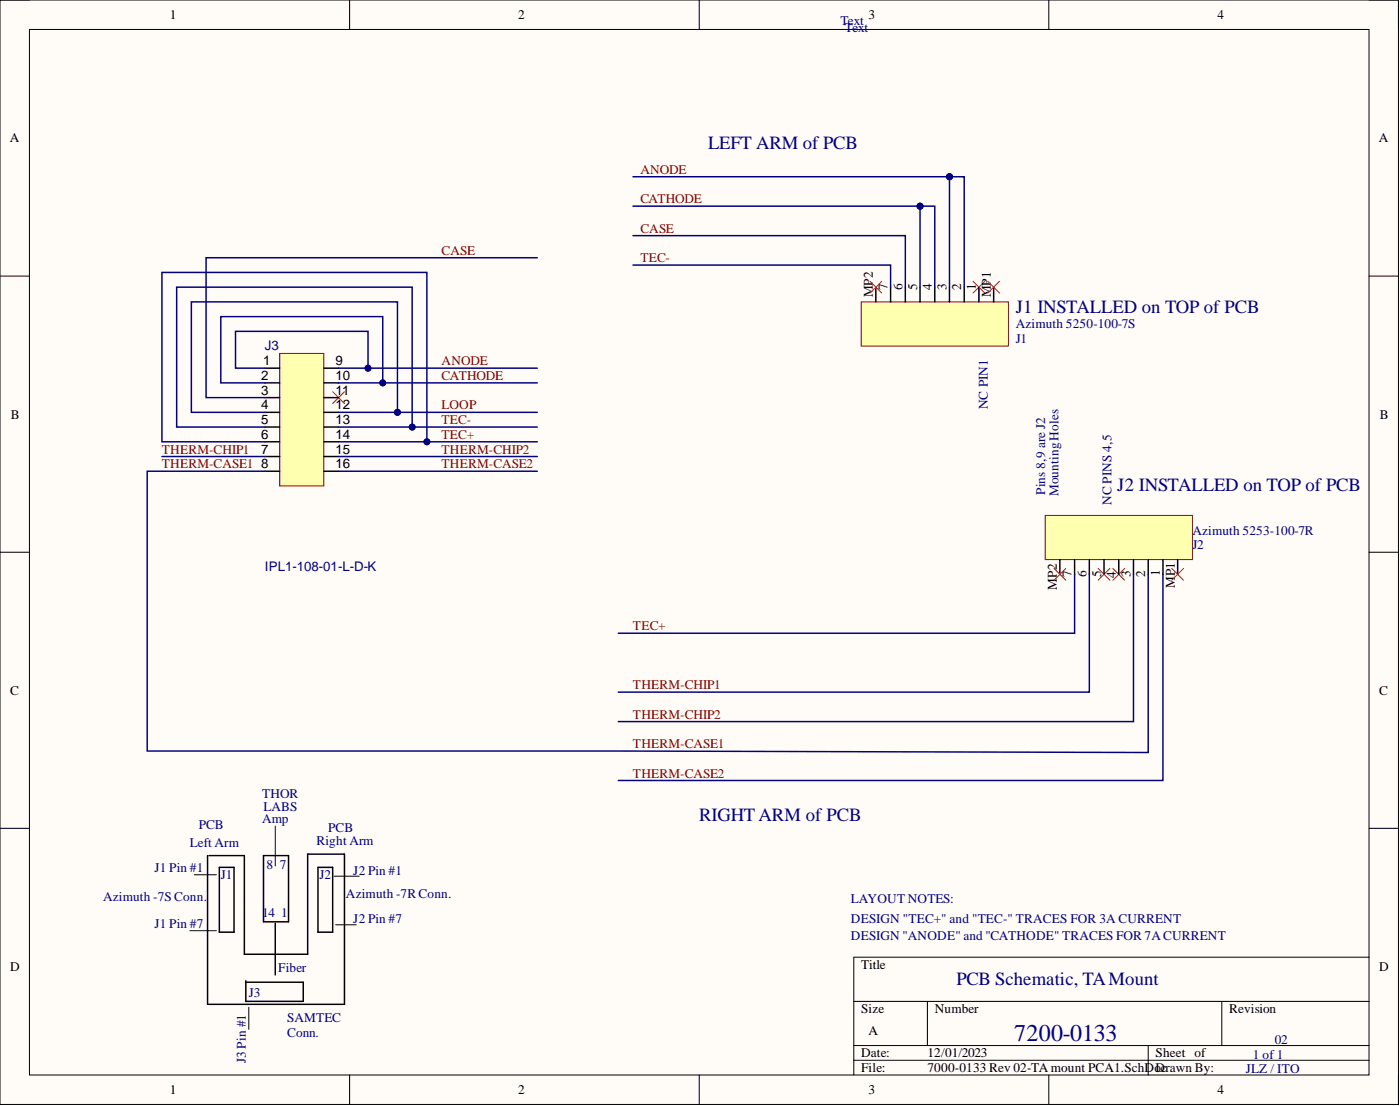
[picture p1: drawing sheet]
<svg xmlns="http://www.w3.org/2000/svg" width="241mm" height="190mm" viewBox="0 0 241 190" stroke-linecap="round" stroke-linejoin="round" font-family="sans-serif">
<path d="M0 0h241v190.2h-241z" fill-rule="evenodd" fill="#fffcf8"/>
<path d="M0 0h241v190.2h-241z" fill="none" stroke="#000" stroke-width=".17"/>
<path d="M5.1 5.1h230.9v180.1h-230.9z" fill-rule="evenodd" fill="#fffcf8"/>
<g fill="none" stroke="#000" stroke-width=".17">
<path d="M0 0h5.1M5.1 5.1h230.9v180.1h-230.9zM60.3 0v5.1M120.5 0v5.1M180.8 0v5.1M236 0h5v5.1M0 47.6h5.1M236 47.6h5M0 95.1h5.1M236 95.1h5M0 142.7h5.1M33.5 150.7h3.8"/>
<path d="M47.4 142.3v6.8M57.6 150.9h4.3M57.8 159.3h3.6M236 142.7h5M32.7 160.3h4.6M42.9 173.5v3.8M147.2 172.5h88.8M159.8 172.5v7.6M210.6 172.5v7.6M236 164.9h-88.8v20.3M60.3 185.2v5M120.5 185.2v5"/>
<path d="M147.2 180.1h88.8M147.2 182.6h88.8M180.8 185.2v5M197.9 180.1v5.1M241 185.2v5"/>
</g>
<path d="M167.7 48.4l2 2.1M169.7 48.4l-2 2.1M57.3 67.5l2.1 2M59.4 67.5l-2.1 2M189.3 97.9l2 2M191.3 97.9l-2 2M191.8 97.9l2 2M193.8 97.9l-2 2" fill="none" stroke="#f00" stroke-width=".17"/>
<path d="M35.8 147.4v25.6h23.6v-25.9h-6.4v17.3h-10.9v-17h-6.1M37.8 149.4h2.5v11.2h-2.5zM45.4 147.4h4.3v11.4h-4.3zM47.4 159v8.9M54.8 149.4h2.5v11.2h-2.5zM42.4 168.9v3.6h9.9v-3.3h-9.9" fill="none" stroke="#000" stroke-width=".25"/>
<path d="M148.4 52h25.4v7.6h-25.4z" fill-rule="evenodd" fill="#ffffb0"/>
<path d="M148.4 52h25.4v7.6h-25.4z" fill="none" stroke="#800000" stroke-width=".17"/>
<path d="M151 49.5v2.5M153.5 49.5v2.5M156 49.5v2.5M158.6 49.5v2.5M161.1 49.5v2.5M163.6 49.5v2.5M166.2 49.5v2.5M168.7 49.5v2.5M171.3 49.5v2.5" fill="none" stroke="#000" stroke-width=".25"/>
<path d="M180.1 88.8h25.4v7.6h-25.4z" fill-rule="evenodd" fill="#ffffb0"/>
<path d="M180.1 88.8h25.4v7.6h-25.4z" fill="none" stroke="#800000" stroke-width=".17"/>
<path d="M182.7 96.4v2.5M185.2 96.4v2.5M187.8 96.4v2.5M190.3 96.4v2.5M192.8 96.4v2.5M195.4 96.4v2.5M197.9 96.4v2.5M200.4 96.4v2.5M203 96.4v2.5" fill="none" stroke="#000" stroke-width=".25"/>
<path d="M48.2 60.9h7.6v22.8h-7.6z" fill-rule="evenodd" fill="#ffffb0"/>
<path d="M48.2 60.9h7.6v22.8h-7.6z" fill="none" stroke="#800000" stroke-width=".17"/>
<g fill="none" stroke="#000" stroke-width=".25">
<path d="M45.7 63.4h2.5M45.7 65.9h2.5M45.7 68.5h2.5M45.7 71h2.5M45.7 73.6h2.5M45.7 76.1h2.5M45.7 78.6h2.5M55.8 63.4h2.6M55.8 65.9h2.6M55.8 68.5h2.6M55.8 71h2.6M55.8 73.6h2.6"/>
<path d="M55.8 76.1h2.6M55.8 78.6h2.6M45.7 81.2h2.5M55.8 81.2h2.6"/>
</g>
<path d="M163.6 30.4v19.1" fill="none" stroke="#000080" stroke-width=".25"/>
<circle cx="163.6" cy="30.4" r=".51" fill="#000080"/>
<circle cx="163.6" cy="30.4" r=".51" fill="none" stroke="#000080" stroke-width=".17"/>
<path d="M158.6 35.5v14" fill="none" stroke="#000080" stroke-width=".25"/>
<circle cx="158.6" cy="35.5" r=".51" fill="#000080"/>
<circle cx="158.6" cy="35.5" r=".51" fill="none" stroke="#000080" stroke-width=".17"/>
<path d="M158.6 35.5h2.5v14M203 98.7v.2" fill="none" stroke="#000080" stroke-width=".25"/>
<circle cx="158.6" cy="35.5" r=".51" fill="#000080"/>
<circle cx="158.6" cy="35.5" r=".51" fill="none" stroke="#000080" stroke-width=".17"/>
<path d="M45.7 71h-12.7v-19h35.5v19h-10.1" fill="none" stroke="#000080" stroke-width=".25"/>
<circle cx="68.5" cy="71" r=".51" fill="#000080"/>
<circle cx="68.5" cy="71" r=".51" fill="none" stroke="#000080" stroke-width=".17"/>
<path d="M45.7 63.4h-5.1v-6.3h22.8v6.3h-5" fill="none" stroke="#000080" stroke-width=".25"/>
<circle cx="63.4" cy="63.4" r=".51" fill="#000080"/>
<circle cx="63.4" cy="63.4" r=".51" fill="none" stroke="#000080" stroke-width=".17"/>
<path d="M163.6 30.4h2.6v19.1" fill="none" stroke="#000080" stroke-width=".25"/>
<circle cx="163.6" cy="30.4" r=".51" fill="#000080"/>
<circle cx="163.6" cy="30.4" r=".51" fill="none" stroke="#000080" stroke-width=".17"/>
<path d="M109.1 35.5h49.5" fill="none" stroke="#000080" stroke-width=".25"/>
<circle cx="158.6" cy="35.5" r=".51" fill="#000080"/>
<circle cx="158.6" cy="35.5" r=".51" fill="none" stroke="#000080" stroke-width=".17"/>
<path d="M45.7 65.9h-7.6v-11.4h27.9v11.4h-7.6" fill="none" stroke="#000080" stroke-width=".25"/>
<circle cx="66" cy="65.9" r=".51" fill="#000080"/>
<circle cx="66" cy="65.9" r=".51" fill="none" stroke="#000080" stroke-width=".17"/>
<path d="M109.1 30.4h54.5M109.1 45.7h44.4v3.8" fill="none" stroke="#000080" stroke-width=".25"/>
<circle cx="163.6" cy="30.4" r=".51" fill="#000080"/>
<circle cx="163.6" cy="30.4" r=".51" fill="none" stroke="#000080" stroke-width=".17"/>
<path d="M45.7 73.6h-15.3v-24.1h40.6v24.1h-12.6M185.2 98.9v10.2h-78.6" fill="none" stroke="#000080" stroke-width=".25"/>
<circle cx="71" cy="73.6" r=".51" fill="#000080"/>
<circle cx="71" cy="73.6" r=".51" fill="none" stroke="#000080" stroke-width=".17"/>
<path d="M45.7 76.1h-17.8v-29.2h45.7v29.2h-15.2" fill="none" stroke="#000080" stroke-width=".25"/>
<circle cx="73.6" cy="76.1" r=".51" fill="#000080"/>
<circle cx="73.6" cy="76.1" r=".51" fill="none" stroke="#000080" stroke-width=".17"/>
<path d="M27.9 78.6h17.8M58.4 78.6h34.2M73.6 76.1h19M58.4 81.2h34.2M187.8 98.9v20.3h-81.2M195.4 98.9v25.4h-88.8M200.4 98.9v35.5h-93.8" fill="none" stroke="#000080" stroke-width=".25"/>
<circle cx="73.6" cy="76.1" r=".51" fill="#000080"/>
<circle cx="73.6" cy="76.1" r=".51" fill="none" stroke="#000080" stroke-width=".17"/>
<path d="M71 73.6h21.6" fill="none" stroke="#000080" stroke-width=".25"/>
<circle cx="71" cy="73.6" r=".51" fill="#000080"/>
<circle cx="71" cy="73.6" r=".51" fill="none" stroke="#000080" stroke-width=".17"/>
<path d="M68.5 71h24.1" fill="none" stroke="#000080" stroke-width=".25"/>
<circle cx="68.5" cy="71" r=".51" fill="#000080"/>
<circle cx="68.5" cy="71" r=".51" fill="none" stroke="#000080" stroke-width=".17"/>
<path d="M66 65.9h26.6" fill="none" stroke="#000080" stroke-width=".25"/>
<circle cx="66" cy="65.9" r=".51" fill="#000080"/>
<circle cx="66" cy="65.9" r=".51" fill="none" stroke="#000080" stroke-width=".17"/>
<path d="M63.4 63.4h29.2" fill="none" stroke="#000080" stroke-width=".25"/>
<circle cx="63.4" cy="63.4" r=".51" fill="#000080"/>
<circle cx="63.4" cy="63.4" r=".51" fill="none" stroke="#000080" stroke-width=".17"/>
<path d="M92.6 44.4h-57.1v24.1h10.2M109.1 40.6h46.9v8.9M45.7 81.2h-20.3v48.2h81.2l91.3 .2v-30.7" fill="none" stroke="#000080" stroke-width=".25"/>
<path d="M149.9 48.4l2.1 2.1M152 48.4l-2.1 2.1M170.2 48.4l2.1 2.1M172.3 48.4l-2.1 2.1M181.7 97.9l2 2M183.7 97.9l-2 2M202 97.9l2 2M204 97.9l-2 2" fill="none" stroke="#f00" stroke-width=".17"/>
<text font-size="4.1" fill="#000080" x="174.8" y="179.3">7200-0133</text>
<g font-size="3.2" fill="#000080">
<text x="122" y="25.7">LEFT ARM of PCB</text>
<text x="175.1" y="53.9">J1 INSTALLED on TOP of PCB</text>
<text x="192.6" y="84.6">J2 INSTALLED on TOP of PCB</text>
<text x="120.5" y="141.4">RIGHT ARM of PCB</text>
<text x="164.8" y="169.6">PCB Schematic, TAMount</text>
</g>
<g font-size="2.3">
<text x="29.3" y="3.3">1</text>
<text x="89.3" y="3.3">2</text>
<text x="149.7" y="3.3">3</text>
<text x="209.8" y="3.3">4</text>
<text x="1.7" y="24.5">A</text>
<text x="237.7" y="24.5">A</text>
<text x="150.5" y="51.2" transform="rotate(-90 150.5 51.2)">MP2</text>
<text x="153" y="50" transform="rotate(-90 153 50)">7</text>
<text x="155.5" y="50" transform="rotate(-90 155.5 50)">6</text>
<text x="158.1" y="50" transform="rotate(-90 158.1 50)">5</text>
<text x="160.6" y="50" transform="rotate(-90 160.6 50)">4</text>
<text x="163.1" y="50" transform="rotate(-90 163.1 50)">3</text>
<text x="165.7" y="50" transform="rotate(-90 165.7 50)">2</text>
<text x="168.2" y="50" transform="rotate(-90 168.2 50)">1</text>
<text x="170.8" y="51.2" transform="rotate(-90 170.8 51.2)">MP1</text>
<text x="45" y="65.4">2</text>
<text x="45.3" y="62.9">1</text>
<text x="57.8" y="62.9">9</text>
<text x="57.8" y="65.4">10</text>
<text x="45" y="68">3</text>
<text x="45" y="70.5">4</text>
<text x="57.8" y="68">11</text>
<text x="57.8" y="70.5">12</text>
<text x="1.9" y="72.1">B</text>
<text x="45" y="73.1">5</text>
<text x="45" y="75.6">6</text>
<text x="57.8" y="73.1">13</text>
<text x="57.8" y="75.6">14</text>
<text x="237.8" y="72.1">B</text>
<text x="45" y="78.1">7</text>
<text x="45" y="80.7">8</text>
<text x="57.8" y="78.1">15</text>
<text x="57.8" y="80.7">16</text>
<text x="182.2" y="101.5" transform="rotate(-90 182.2 101.5)">MP2</text>
<text x="184.7" y="99.4" transform="rotate(-90 184.7 99.4)">7</text>
<text x="187.2" y="99.4" transform="rotate(-90 187.2 99.4)">6</text>
<text x="189.8" y="99.4" transform="rotate(-90 189.8 99.4)">5</text>
<text x="192.3" y="99.5" transform="rotate(-90 192.3 99.5)">4</text>
<text x="194.9" y="99.3" transform="rotate(-90 194.9 99.3)">3</text>
<text x="197.4" y="99.4" transform="rotate(-90 197.4 99.4)">2</text>
<text x="199.9" y="99.3" transform="rotate(-90 199.9 99.3)">1</text>
<text x="202.5" y="101.3" transform="rotate(-90 202.5 101.3)">MP1</text>
<text x="1.8" y="119.6">C</text>
<text x="237.7" y="119.6">C</text>
<text x="1.8" y="167.2">D</text>
<text x="148.4" y="166.9">Title</text>
<text x="237.7" y="167.2">D</text>
<text x="148.4" y="174.5">Size</text>
<text x="149.7" y="178.3">A</text>
<text x="161.1" y="174.5">Number</text>
<text x="211.9" y="174.5">Revision</text>
<text x="148.4" y="182.1">Date:</text>
<text x="148.4" y="184.7">File:</text>
<text x="159.8" y="182.1">12/01/2023</text>
<text x="159.8" y="184.7">7000-0133 Rev 02-TAmount PCA1.SchDoDcrawn By:</text>
<text x="199.2" y="182.1">Sheet of</text>
<text x="29.3" y="188.5">1</text>
<text x="89.3" y="188.5">2</text>
<text x="149.7" y="188.5">3</text>
<text x="209.8" y="188.5">4</text>
</g>
<g font-size="2.3" fill="#000080">
<text x="144.9" y="4.3">Text</text>
<text x="145.6" y="5.6">Text</text>
<text x="175.1" y="59.1">J1</text>
<text x="175.1" y="56.6">Azimuth 5250-100-7S</text>
<text x="45.7" y="60.4">J3</text>
<text x="170.2" y="70.5" transform="rotate(-90 170.2 70.5)">NC PIN1</text>
<text x="180.1" y="85.2" transform="rotate(-90 180.1 85.2)">Pins 8,9 are J2</text>
<text x="182.4" y="85.5" transform="rotate(-90 182.4 85.5)">MountingHoles</text>
<text x="191.6" y="87" transform="rotate(-90 191.6 87)">NC PINS 4,5</text>
<text x="205.5" y="94.6">J2</text>
<text x="205.5" y="92.1">Azimuth 5253-100-7R</text>
<text x="45.7" y="98.4">IPL1-108-01-L-D-K</text>
<text x="45.2" y="137.5">THOR</text>
<text x="34.3" y="142.8">PCB</text>
<text x="45.2" y="141.8">Amp</text>
<text x="45.4" y="139.8">LABS</text>
<text x="56.6" y="143.3">PCB</text>
<text x="32.7" y="145.8">Left Arm</text>
<text x="45.9" y="149.7">8</text>
<text x="48.2" y="149.7">7</text>
<text x="54.5" y="145.6">Right Arm</text>
<text x="17.8" y="155.2">Azimuth -7S Conn.</text>
<text x="26.6" y="150.2">J1 Pin #1</text>
<text x="38.1" y="151.4">J1</text>
<text x="55.1" y="151.4">J2</text>
<text x="59.6" y="154.7">Azimuth -7R Conn.</text>
<text x="60.9" y="150.7">J2 Pin #1</text>
<text x="146.7" y="155.5">LAYOUT NOTES:</text>
<text x="26.6" y="159.8">J1 Pin #7</text>
<text x="45.2" y="158">14</text>
<text x="48.5" y="158">1</text>
<text x="60.9" y="159">J2 Pin #7</text>
<text x="146.7" y="159">DESIGN &quot;TEC+&quot; and &quot;TEC-&quot; TRACES FOR 3A CURRENT</text>
<text x="146.7" y="161.8">DESIGN &quot;ANODE&quot; and &quot;CATHODE&quot; TRACES FOR 7ACURRENT</text>
<text x="48" y="167.4">Fiber</text>
<text x="42.9" y="171.7">J3</text>
<text x="49.5" y="176">SAMTEC</text>
<text x="49.5" y="178.6">Conn.</text>
<text x="219.7" y="179.8">02</text>
<text x="42.4" y="183.1" transform="rotate(-90 42.4 183.1)">J3 Pin #1</text>
<text x="214.7" y="184.7">JLZ / ITO</text>
<text x="215.9" y="182.4">1 of 1</text>
</g>
<g font-size="2.3" fill="#800000">
<text x="110.4" y="29.9">ANODE</text>
<text x="110.4" y="35">CATHODE</text>
<text x="110.4" y="40.1">CASE</text>
<text x="76.1" y="43.9">CASE</text>
<text x="110.4" y="45.2">TEC-</text>
<text x="76.1" y="62.9">ANODE</text>
<text x="76.1" y="65.4">CATHODE</text>
<text x="76.1" y="70.5">LOOP</text>
<text x="76.1" y="73.1">TEC-</text>
<text x="76.1" y="75.6">TEC+</text>
<text x="27.9" y="80.7">THERM-CASE1</text>
<text x="27.9" y="78.1">THERM-CHIP1</text>
<text x="76.1" y="78.1">THERM-CHIP2</text>
<text x="76.1" y="80.7">THERM-CASE2</text>
<text x="109.1" y="108.6">TEC+</text>
<text x="109.1" y="118.7">THERM-CHIP1</text>
<text x="109.1" y="123.8">THERM-CHIP2</text>
<text x="109.1" y="128.9">THERM-CASE1</text>
<text x="109.1" y="133.9">THERM-CASE2</text>
</g>
</svg>
